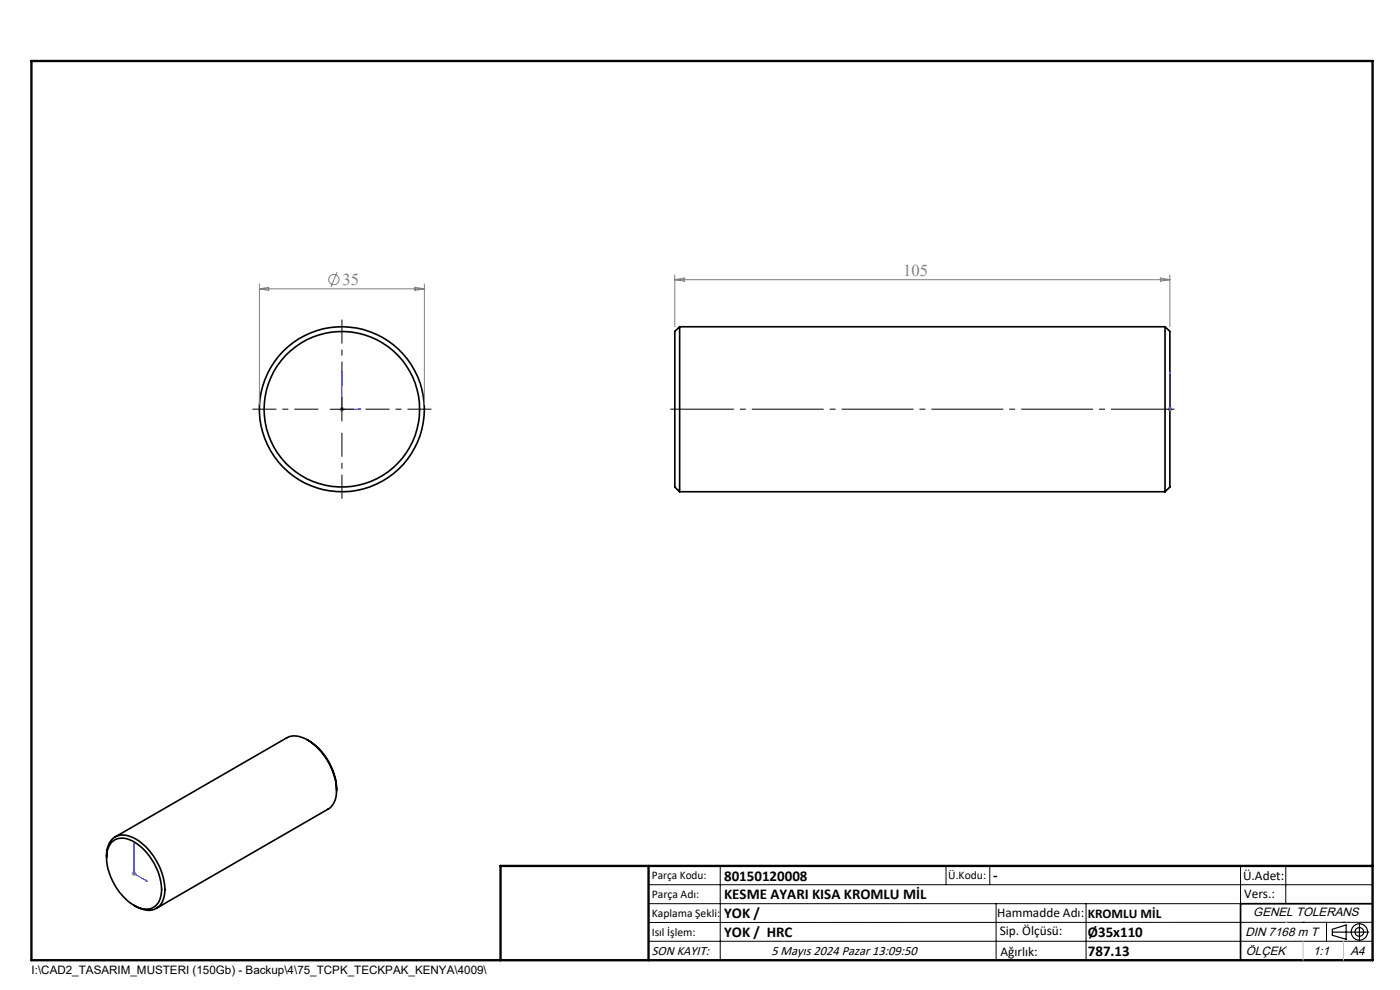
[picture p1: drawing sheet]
<svg xmlns="http://www.w3.org/2000/svg" width="297mm" height="210mm" viewBox="0 0 297 210" stroke-linecap="round" stroke-linejoin="round" font-family="sans-serif">
<g fill="none" stroke="#000" stroke-width=".35">
<path d="M144.2 69.3v35M144.2 69.3l-1 1v33l1 1M144.2 69.3h103M247.2 69.3v35M247.2 69.3l1 1v33l-1 1M144.2 104.3h103M65.2 156.9a12.8 12.8 0 0 1 6.2 10.8M23.6 178.7a3.8 3.8 0 0 1 5.1 0 12.5 12.5 0 0 1 5.5 11.1 3.3 3.3 0 0 1-5 2.6 12.5 12.5 0 0 1-6.5-11.5l.2-1zM71.4 167.7a13.3 13.3 0 0 0-7.1-11.2 3.9 3.9 0 0 0-3.5 0l-36.4 21M71.4 167.7a4.3 4.3 0 0 1-1.8 4l-36.4 21M22.6 182a4.5 4.5 0 0 1 2.1-4.6 5.8 5.8 0 0 1 5.7 1.8 13 13 0 0 1 4.5 10.6 3.5 3.5 0 0 1-5.5 2.8l-1-.6M291.2 191.7h-28v12"/>
<circle cx="72.5" cy="86.8" r="16.5"/>
<circle cx="72.5" cy="86.8" r="17.5"/>
</g>
<g fill="none" stroke="#808080" stroke-width=".21">
<path d="M71.5 57.7l-1.3 3.2M143.2 58.3v11M143.2 59.3h105M143.2 59.3l2-.3v.6zM246.2 59l2 .3-2 .3zM248.2 58.3v11M55 60.2v25.6M55 61.3h35M55 61.3l2-.3v.6zM88 61l2 .3-2 .3zM90 60.2v25.6M72 86.8h1"/>
<path d="M72.2 86.5l.7 .7M72.5 86.3v1M72.9 86.5l-.7 .7M247.7 86.8h1M247.8 86.5l.7 .7M248.2 86.3v1M248.5 86.5l-.7 .7M27.9 185.3h1M28.1 185l.7 .7M28.4 184.8v1M28.8 185l-.7 .7"/>
<circle cx="70.8" cy="59.3" r="1.09"/>
</g>
<g fill="none" stroke="#000" stroke-width=".25">
<path d="M282.6 197.7h7.8M282.6 197.1l3-.9v3l-3-.8zM288.4 195.8v3.8M106.2 203.7h185"/>
<circle cx="288.4" cy="197.7" r="1.74"/>
<circle cx="288.4" cy="197.7" r=".93"/>
</g>
<path d="M72.5 78.8l.1 .4h-.2zM72.5 78.8v8h4M248.2 78.8v.4v-.4M248.2 78.8v8M76.1 86.7l.4 .1-.4 .1zM248.2 86.7v.2zM248.2 86.8h.1M28.4 178.8l.1 .4-.1-.1zM28.4 178.8v6.5l2.9 1.7M31 186.7l.3 .3-.3-.1z" fill="none" stroke="#00f" stroke-width=".21"/>
<path d="M67.5 86.8h-14M72.5 81.8v-14M72.5 91.8v14M77.5 86.8h14" fill="none" stroke="#000" stroke-width=".21" stroke-dasharray="15.2 1.3 1.3 1.3" stroke-dashoffset="10.1" stroke-linecap="butt"/>
<path d="M142.2 86.8h107" fill="none" stroke="#000" stroke-width=".21" stroke-dasharray="15.2 1.3 1.3 1.3" stroke-dashoffset="1.7" stroke-linecap="butt"/>
<g fill="none" stroke="#000" stroke-width=".21">
<path d="M70 86.8h5M72.5 84.3v5M137.6 187.7h153.6M137.6 191.7h153.6M137.6 199.7h153.6M152.8 183.7v20M200.7 183.7v4M210 183.7v4M211.3 191.7v12M230.4 191.7v12M263.2 183.7v20M272.8 183.7v8"/>
<path d="M276.4 195.6h.1M281.4 195.6v4.1M285 195.6h.1M291.2 195.6l-153.6 .1"/>
</g>
<path d="M6.7 12.9h284.5v190.8h-284.5zM137.6 183.7v20M291.2 183.7h-185v20" fill="none" stroke="#000" stroke-width=".5"/>
<path d="M276.4 199.7v4M285 199.7v4" fill="none" stroke="#c0c0c0" stroke-width=".21"/>
<path d="M272.8 195.6h.1" fill="none" stroke="#c0c0c0" stroke-width=".25"/>
<g fill="#00f">
<path d="M31 186.7l.3 .3-.3-.1zM28.4 178.8l.1 .4-.1-.1zM76.1 86.7l.4 .1-.4 .1zM72.5 78.8l.1 .4h-.2z"/>
<path d="M248.2 86.7v.2zM248.2 78.8v.4z"/>
</g>
<g font-size="3.5" fill="#808080">
<text x="191.6" y="58.5">105</text>
<text x="72.6" y="60.4">35</text>
</g>
<g font-size="3.2">
<text x="153.6" y="186.8">80150120008</text>
<text x="153.6" y="190.8">KESME AYARI KISA KROMLU MİL</text>
<text x="210.7" y="186.6">-</text>
<text x="153.6" y="194.8">YOK /</text>
<text x="153.6" y="198.8">YOK / HRC</text>
<text x="230.8" y="198.7">Ø35x110</text>
<text x="230.8" y="202.8">787.13</text>
</g>
<g font-size="2.8">
<text x="263.7" y="186.7">Ü.Adet:</text>
<text x="263.9" y="190.5">Vers.:</text>
<text x="211.5" y="194.5">Hammadde Adı:</text>
<text x="230.8" y="194.7">KROMLU MİL</text>
<text x="138.3" y="202.6">SON KAYIT:</text>
<text x="163.6" y="202.6">5 Mayıs 2024 Pazar 13:09:50</text>
<text x="212.1" y="198.4">Sip. Ölçüsü:</text>
<text x="212.2" y="202.7">Ağırlık:</text>
</g>
<g font-size="2.6">
<text x="265.9" y="194.4">GENEL TOLERANS</text>
<text x="264.2" y="198.5">DIN 7168 m T</text>
<text x="264.3" y="202.6">ÖLÇEK</text>
<text x="278.5" y="202.6">1:1</text>
<text x="286.5" y="202.6">A4</text>
</g>
<g font-size="2.5">
<text x="138.3" y="186.4">Parça Kodu:</text>
<text x="138.3" y="190.5">Parça Adı:</text>
<text x="201.2" y="186.5">Ü.Kodu:</text>
<text x="138.3" y="194.5">Kaplama Şekli:</text>
<text x="138.3" y="198.6">Isıl İşlem:</text>
<text x="6.7" y="206.7">I:\CAD2_TASARIM_MUSTERI (150Gb) - Backup\4\75_TCPK_TECKPAK_KENYA\4009\</text>
</g>
</svg>
